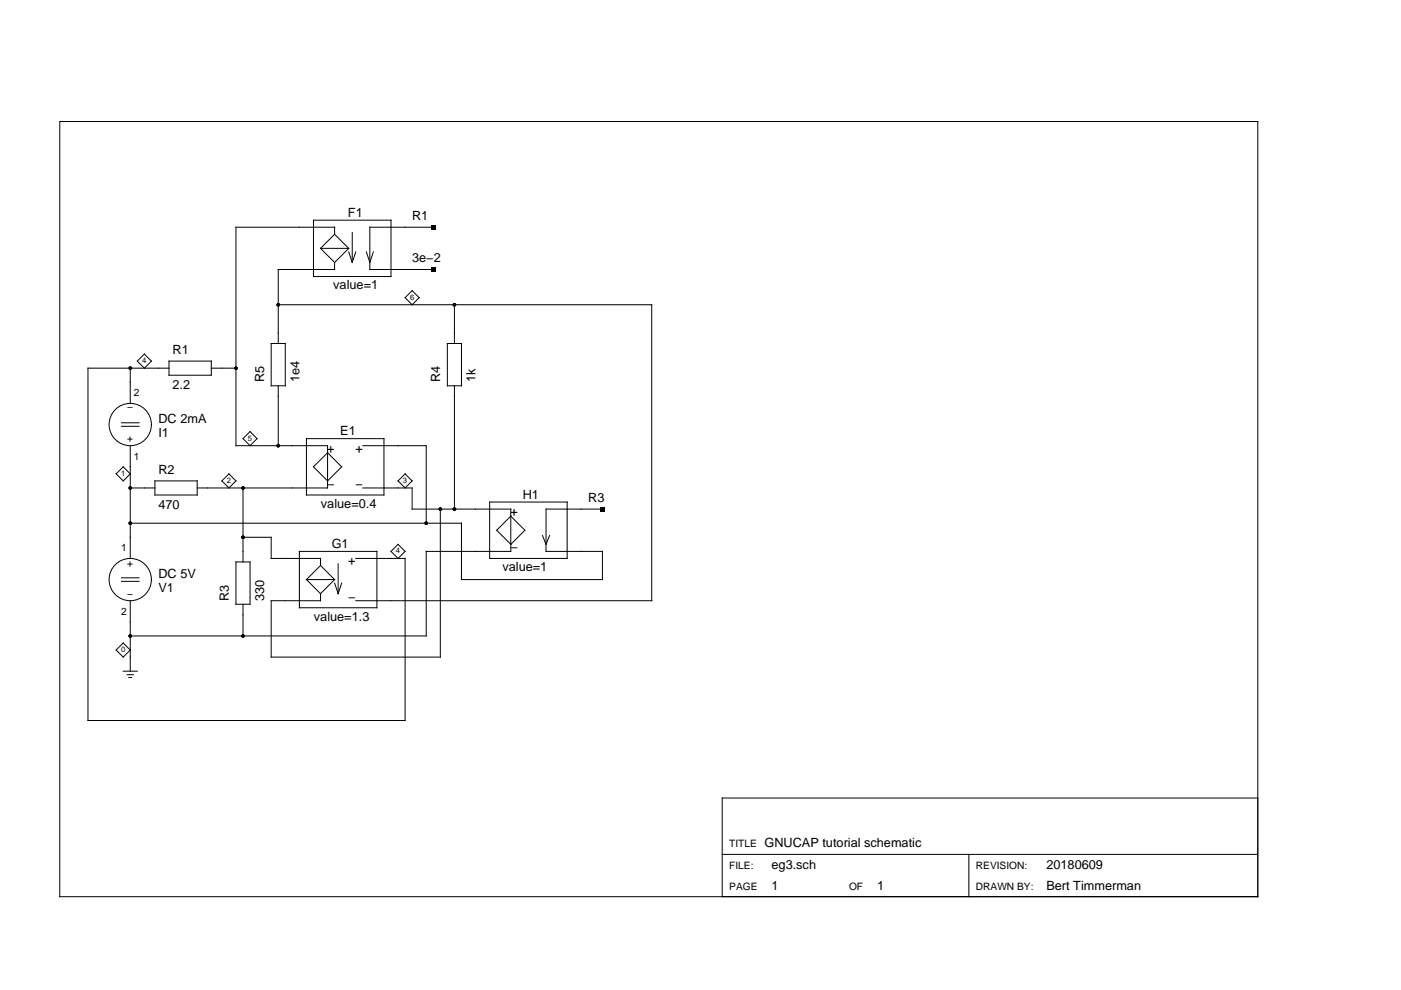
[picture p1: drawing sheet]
<svg xmlns="http://www.w3.org/2000/svg" width="297mm" height="210mm" viewBox="0 0 297 210" stroke-linecap="round" stroke-linejoin="round" font-family="sans-serif">
<g fill="none" stroke="#000" stroke-width=".21">
<path d="M12.7 25.8h254v164.3h-254zM66.5 46.7h16.4v11.9h-16.4zM68 52.7l2.9 2.9M68 52.7h5.9M70.9 55.6v1.5h-11.9v15.7M70.9 49.7v-1.5h-20.9v46.3h19.5v9h-27.7M70.9 49.7l3 3M70.9 49.7l-2.9 3M73.9 52.7l-3 2.9M73.9 53.4l.8 2.2M74.7 49.3v6.3M75.4 53.4l-.7 2.2"/>
<path d="M77.7 53.4l.7 2.2 .8-2.2M91.9 48.2h-13.5v8.9h13.5M27.6 78.1v7.4M30.6 75.1l1.5 1.5-1.5 1.5-1.5-1.5zM35.8 78.1h-17.1v74.7h67.2v-34.4h-10.5M35.8 76.6h9v3h-9zM44.8 78.1h5.2M57.5 72.8h3v9h-3zM59 64.6h79.2v62.8h-62.8M85.9 63.1l1.5-1.5 1.5 1.5-1.5 1.5zM94.9 72.8h2.9v9h-2.9zM96.3 64.6v8.2"/>
<path d="M25.7 90.4h3.8M25.7 89.6h3.8M27.6 94.5v23.9M51.5 93l1.5-1.5 1.5 1.5-1.5 1.5zM59 81.8v12.7M65 93h16.4v12h-16.4zM69.5 96l2.9 3-2.9 3-3-3zM76.9 94.5h13.5v16.4M96.3 81.8v26.1M24.6 100.5l1.5-1.5 1.5 1.5-1.5 1.5zM27.6 103.5h5.2M32.8 102h9v3h-9z"/>
<path d="M48.5 100.5l1.5 1.5-1.5 1.5-1.5-1.5zM50 119.1h3v9h-3zM51.5 113.9h6v4.5h10.5v1.5M51.5 103.5v15.6M63.5 116.9h16.4v12h-16.4zM68 119.9l2.9 3M68 119.9l-3 3M71.7 119.5v6.4M76.9 103.5h10.5v4.4h20.9v9h-17.9v17.9h-62.8M84.4 115.4l1.5 1.5-1.5 1.5-1.5-1.5zM85.9 100.5l1.5 1.5-1.5 1.5-1.5-1.5zM93.4 107.9v31.4h-35.9v-11.9h10.5v-1.5"/>
<path d="M103.8 106.4h16.5v12h-16.5zM108.3 109.4l3 3-3 3-3-3zM115 113.5l.8 1.9 .7-1.9M127.7 107.9h-11.9v9h11.9v6h-29.9v-12h-70.2M24.6 137.8l1.5-1.5 1.5 1.5-1.5 1.5zM25.7 122.5h3.8M25.7 123.3h3.8M27.6 127.4v14.9M51.5 128.1v6.7M65 122.9l3 3M65 122.9h5.9M70.9 122.9l-2.9 3"/>
<path d="M70.9 123.6l.8 2.3M72.4 123.6l-.7 2.3M26.1 142.3h3M26.9 143.1h1.4M27.3 143.7h.6M266.7 169.2h-113.6v20.9M153.1 181.2h113.6M205.4 181.2v8.9"/>
<circle cx="27.6" cy="90" r="4.5"/>
<circle cx="27.6" cy="122.9" r="4.5"/>
</g>
<g fill="#000">
<path d="M91.4 47.7h.9v.9h-.9zM91.4 56.7h.9v.9h-.9zM127.3 107.5h.9v.9h-.9z"/>
<circle cx="27.6" cy="78.1" r=".37"/>
<circle cx="50" cy="78.1" r=".37"/>
<circle cx="59" cy="64.6" r=".37"/>
<circle cx="96.3" cy="64.6" r=".37"/>
<circle cx="59" cy="94.5" r=".37"/>
<circle cx="27.6" cy="103.5" r=".37"/>
<circle cx="27.6" cy="110.9" r=".37"/>
<circle cx="51.5" cy="103.5" r=".37"/>
<circle cx="51.5" cy="113.9" r=".37"/>
<circle cx="90.4" cy="110.9" r=".37"/>
<circle cx="93.4" cy="107.9" r=".37"/>
<circle cx="96.3" cy="107.9" r=".37"/>
<circle cx="27.6" cy="134.8" r=".37"/>
<circle cx="51.5" cy="134.8" r=".37"/>
</g>
<g font-size="2.7">
<text x="73.8" y="45.9">F1</text>
<text x="87.4" y="46.7">R1</text>
<text x="87.4" y="55.6">3e−2</text>
<text x="70.7" y="61.4">value=1</text>
<text x="36.6" y="75.1">R1</text>
<text x="36.6" y="82.5">2.2</text>
<text x="56" y="81" transform="rotate(-90 56 81)">R5</text>
<text x="63.5" y="81" transform="rotate(-90 63.5 81)">1e4</text>
<text x="93.4" y="81" transform="rotate(-90 93.4 81)">R4</text>
<text x="100.8" y="81" transform="rotate(-90 100.8 81)">1k</text>
<text x="33.6" y="89.8">DC 2mA</text>
<text x="33.6" y="92.7">I1</text>
<text x="69.4" y="96">+</text>
<text x="72.1" y="92.3">E1</text>
<text x="75.3" y="96">+</text>
<text x="33.6" y="100.5">R2</text>
<text x="33.6" y="107.9">470</text>
<text x="68" y="107.7">value=0.4</text>
<text x="69.4" y="103.5">−</text>
<text x="75.3" y="103.5">−</text>
<text x="110.8" y="105.7">H1</text>
<text x="124.7" y="106.4">R3</text>
<text x="108.2" y="109.4">+</text>
<text x="70.3" y="116.2">G1</text>
<text x="73.9" y="119.9">+</text>
<text x="108.2" y="116.9">−</text>
<text x="33.6" y="125.6">V1</text>
<text x="33.6" y="122.6">DC 5V</text>
<text x="106.5" y="121.1">value=1</text>
<text x="48.5" y="127.4" transform="rotate(-90 48.5 127.4)">R3</text>
<text x="56" y="127.4" transform="rotate(-90 56 127.4)">330</text>
<text x="66.6" y="131.6">value=1.3</text>
<text x="73.9" y="127.4">−</text>
<text x="162.1" y="179.7">GNUCAP tutorial schematic</text>
<text x="163.6" y="184.1">eg3.sch</text>
<text x="221.9" y="184.1">20180609</text>
<text x="163.6" y="188.6">1</text>
<text x="186" y="188.6">1</text>
<text x="221.9" y="188.6">Bert Timmerman</text>
</g>
<g font-size="2.2">
<text x="27" y="86.8">−</text>
<text x="28.4" y="84.1">2</text>
<text x="27" y="93.7">+</text>
<text x="28.4" y="97.5">1</text>
<text x="25.7" y="116.9">1</text>
<text x="27" y="120.2">+</text>
<text x="25.7" y="130.4">2</text>
<text x="27" y="126.6">−</text>
<text x="154.6" y="179.7">TITLE</text>
<text x="154.6" y="184.1">FILE:</text>
<text x="206.9" y="184.1">REVISION:</text>
<text x="154.6" y="188.6">PAGE</text>
<text x="180" y="188.6">OF</text>
<text x="206.9" y="188.6">DRAWN BY:</text>
</g>
<g font-size="1.6">
<text x="86.9" y="63.5">6</text>
<text x="30.2" y="77">4</text>
<text x="52.6" y="93.4">5</text>
<text x="25.7" y="100.9">1</text>
<text x="48.1" y="102.4">2</text>
<text x="85.4" y="102.4">3</text>
<text x="83.9" y="117.3">4</text>
<text x="25.7" y="138.2">0</text>
</g>
</svg>
